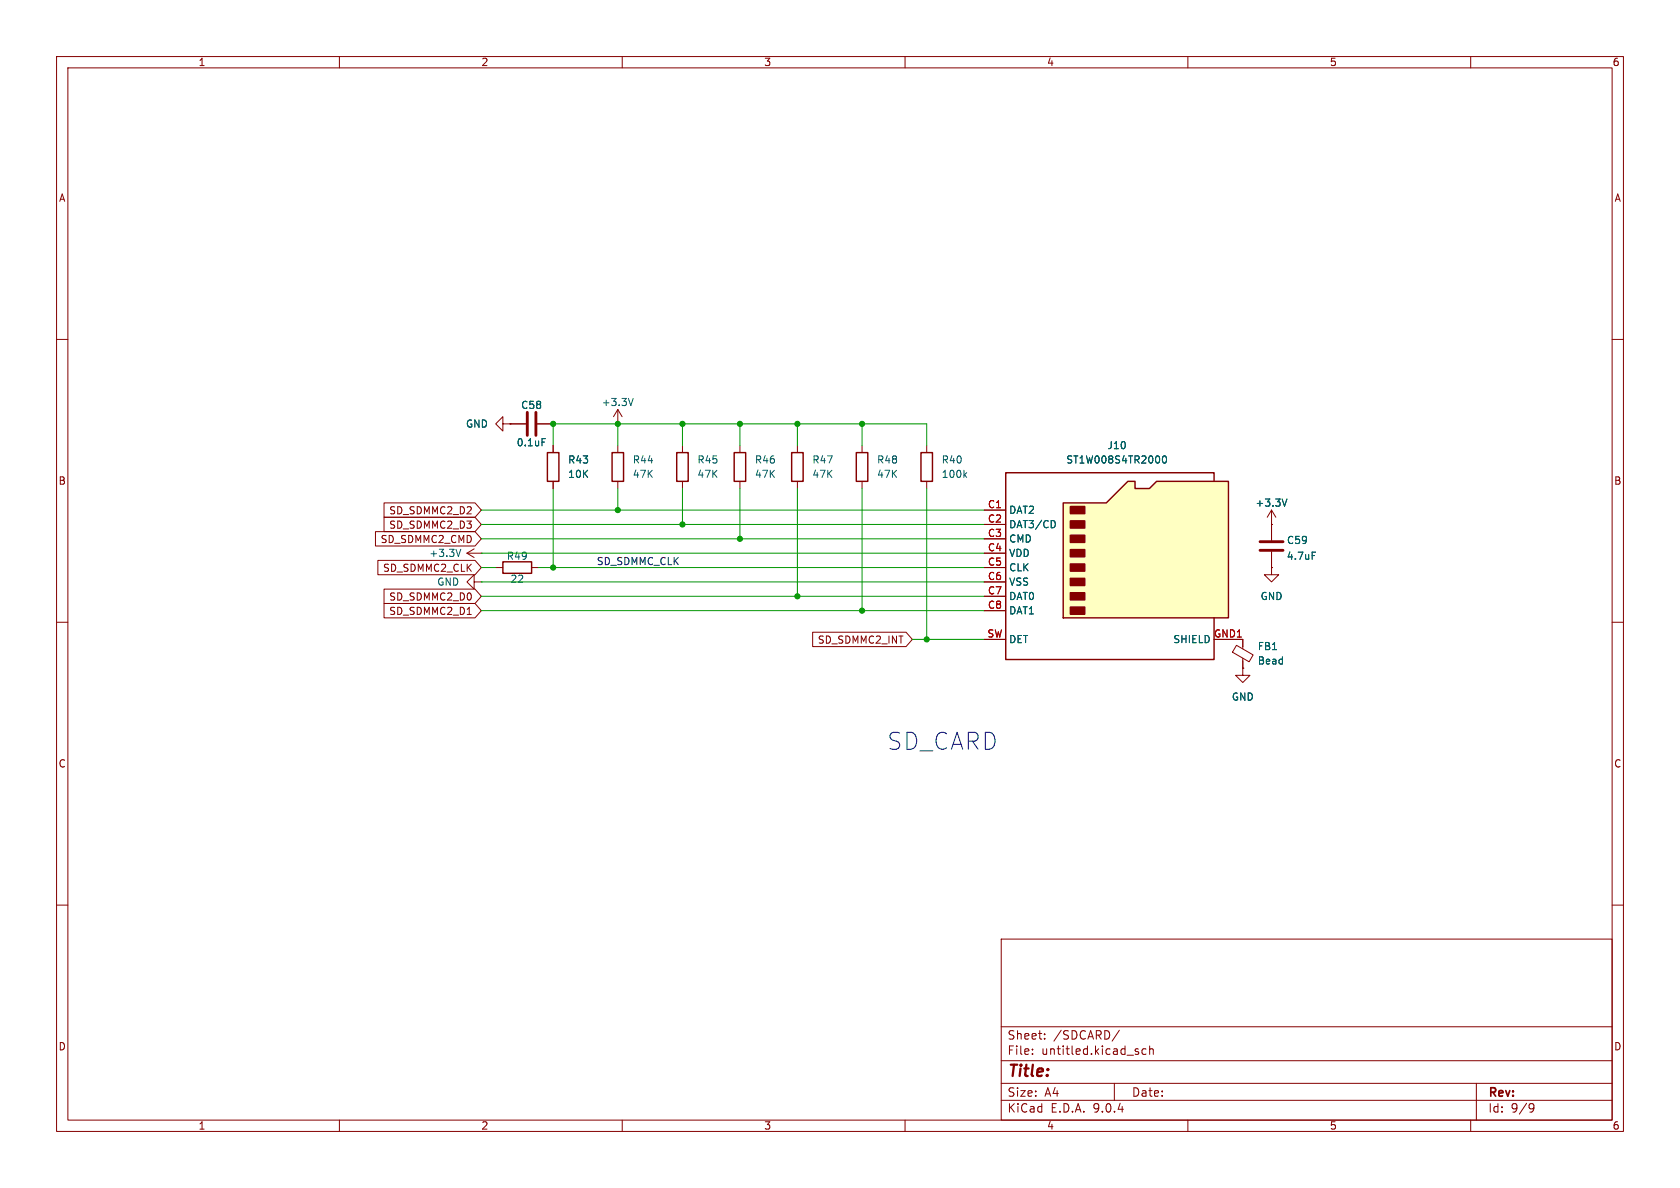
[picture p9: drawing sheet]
<svg xmlns="http://www.w3.org/2000/svg" width="297mm" height="210mm" viewBox="0 0 297 210" stroke-linecap="round" stroke-linejoin="round" font-family="sans-serif">
<g fill="none" stroke="#840000" stroke-width=".18">
<path d="M10 10h277v190h-277zM12 12h273v186h-273zM60 10v2M110 10v2M160 10v2M210 10v2M260 10v2M10 60h2M90.2 74.9h2.8M95 74.9h2.8M97.8 78.7v1.3M109.2 74.9h.1"/>
<path d="M109.2 72.4v2.5M109.2 78.7v1.3M109.2 72.4l-.7 1.3M109.2 72.4l.8 1.3M120.6 78.7v1.3M130.8 78.7v1.3M141 78.7v1.3M163.8 78.7v1.3M285 60h2M97.8 85.1v1.3M109.2 85.1v1.3M120.6 85.1v1.3"/>
<path d="M130.8 85.1v1.3M141 85.1v1.3M163.8 85.1v1.3M10 110h2M83.8 102.9v-1.3l-1.3 1.3 1.3 1.2v-1.2h1.3M85.1 102.9h.1M224.8 100.3v1.3h-1.3l1.3 1.3 1.3-1.3h-1.3M224.8 100.3h.1M285 110h2M10 160h2M177 166h108v32h-108zM285 160h2"/>
<path d="M60 198v2M110 198v2M160 198v2M177 194.5h108M177 191.5h108M177 187.5h108M177 181.5h108M182.5 186.3v.1M182.5 185.5v.1M184.7 183.6v.1M184.7 182.8v.1M197 191.5v3"/>
<path d="M197.9 182.1l-1.3 2M201.2 186v.3M202.6 185.5l-.4-.1-.3 .3v.4l.1 .2h.6M203.2 185.5l.3-.1 .3 .1 .1 .9M203.2 184.9v1.5M210 198v2M260 198v2M261 191.5v6.5M270.6 195.1l.5 .1a.99 .99 0 0 1-.4 1.4h-.2M271.2 195.7l-.3 .3h-.3"/>
</g>
<path d="M96.8 80h2v5.1h-2zM108.2 80h2v5.1h-2zM119.6 80h2.1v5.1h-2.1zM129.8 80h2v5.1h-2zM140 80h2v5.1h-2zM162.8 80h2v5.1h-2z" fill="none" stroke="#840000" stroke-width=".25"/>
<path d="M95.8 77.5h.6M111.9 70.4l-.4 1.3M170.5 83.9l.4 .5M170.9 83.6l-.5 .4" fill="none" stroke="#006464" stroke-width=".18"/>
<path d="M93.2 72.9v4.1M94.7 72.9v4.1" fill="none" stroke="#840000" stroke-width=".51"/>
<path d="M188 88.9h7.6l3.8-3.8h1.3v1.3h2.5l1.3-1.3h12.7v24.1h-29.2z" fill="#ffffc2"/>
<path d="M88.9 99.3h5.1v2h-5.1zM151.4 80h2v5.1h-2zM188 88.9h7.6l3.8-3.8h1.3v1.3h2.5l1.3-1.3h12.7v24.1h-29.2zM214.6 85v-1.4h-36.8v33h36.8v-7.4" fill="none" stroke="#840000" stroke-width=".25"/>
<g fill="#840000" stroke="#840000" stroke-width=".25">
<path d="M189.2 89.5h2.6v1.3h-2.6z"/>
<path d="M189.2 92.1h2.6v1.2h-2.6z"/>
<path d="M189.2 94.6h2.6v1.3h-2.6z"/>
<path d="M189.2 97.2h2.6v1.2h-2.6z"/>
<path d="M189.2 99.7h2.6v1.3h-2.6z"/>
<path d="M189.2 102.2h2.6v1.3h-2.6z"/>
<path d="M189.2 104.8h2.6v1.2h-2.6z"/>
<path d="M189.2 107.3h2.6v1.3h-2.6z"/>
</g>
<g fill="none" stroke="#840000" stroke-width=".18">
<path d="M88.9 74.9v-1.2l-1.3 1.2 1.3 1.3v-1.3h1.3M90.2 74.9h.1M90.2 74.9h2.8M95 74.9h2.8M97.8 78.7v1.3M152.4 78.7v1.3M66.4 94h17.6l1.1 1.3-1.1 1.2h-17.6zM66.8 99.1h17.2l1.1 1.2-1.1 1.3h-17.2zM67.9 91.4h16.1l1.1 1.3-1.1 1.3h-16.1zM67.9 88.9h16.1l1.1 1.3-1.1 1.2h-16.1zM82.5 97.8h2.6M82.5 97.8l1.3 .8"/>
<path d="M83.8 97l-1.3 .8M85.1 97.8h.1M97.8 85.1v1.3M152.4 85.1v1.3M174 90.2h3.8M174 92.7h3.8M174 95.3h3.8M174 97.8h3.8M224.8 92.7h.1M224.8 90.2v5.3M224.8 97.5v2.8M224.8 90.2l.8 1.2"/>
<path d="M224.8 90.2l-.8 1.2M67.9 106.7h16.1l1.1 1.3-1.1 1.2h-16.1zM67.9 104.1h16.1l1.1 1.3-1.1 1.3h-16.1zM87.6 100.3h1.3M94 100.3h1.2M143.7 111.8h16.5l1.1 1.2-1.1 1.3h-16.5zM174 100.3h3.8M174 102.9h3.8M174 105.4h3.8M174 108h3.8M174 113h3.8M214.6 113h5.1v1.7"/>
<path d="M218.6 114.1l2.9 1.7-.7 1.2-2.9-1.7zM219.7 118.1v1.3h1.3l-1.3 1.3-1.3-1.3h1.3M219.7 118.1h.1M219.7 116.4v1.7M224.8 100.3h.1"/>
</g>
<path d="M95.8 77.5h.6M81.5 97.1l-.5 1.3M186.3 92.1l.3 .5-.3 .6M205.6 80.7l.2-.1a.68 .68 0 0 1 .4 .6 .68 .68 0 0 1-.4 .7l-.2-.2-.1-.3zM227.5 88.2l-.4 1.3M232 97.6h.6" fill="none" stroke="#006464" stroke-width=".18"/>
<path d="M222.8 97.3h4M222.8 95.8h4" fill="none" stroke="#840000" stroke-width=".51"/>
<g fill="none" stroke="#009600" stroke-width=".18">
<path d="M97.8 78.7v-3.8h66v3.8M109.2 74.9v3.8M120.6 74.9v3.8M130.8 74.9v3.8M141 74.9v3.8M152.4 74.9v3.8M85.1 97.8h88.9M85.1 95.3h88.9M85.1 92.7h88.9M85.1 90.2h88.9M97.8 86.4v13.9M109.2 86.4v3.8"/>
<path d="M120.6 86.4v6.3M130.8 86.4v8.9M141 86.4v19M152.4 86.4v21.6M163.8 86.4v26.6M85.1 100.3h2.5M85.1 108h88.9M85.1 105.4h88.9M85.1 102.9h88.9M95.2 100.3h78.8M161.3 113h12.7"/>
</g>
<g fill="#009600" stroke="#009600" stroke-width=".18">
<circle cx="163.8" cy="113" r=".46"/>
<circle cx="141" cy="74.9" r=".46"/>
<circle cx="152.4" cy="108" r=".46"/>
<circle cx="141" cy="105.4" r=".46"/>
<circle cx="152.4" cy="74.9" r=".46"/>
<circle cx="109.2" cy="90.2" r=".46"/>
<circle cx="120.6" cy="92.7" r=".46"/>
<circle cx="130.8" cy="95.3" r=".46"/>
<circle cx="130.8" cy="74.9" r=".46"/>
<circle cx="120.6" cy="74.9" r=".46"/>
<circle cx="109.2" cy="74.9" r=".46"/>
<circle cx="97.8" cy="100.3" r=".46"/>
<circle cx="97.8" cy="74.9" r=".46"/>
</g>
<text font-size="4.2" fill="#0000c2" x="156.8" y="132.8">SD_CARD</text>
<text font-size="2.8" fill="#840000" x="178" y="190.9">Title:</text>
<g font-size="2.1" fill="#840000">
<text x="178" y="184">Sheet:</text>
<text x="186.2" y="184">/SDCARD/</text>
<text x="178" y="186.7">File:</text>
<text x="184.1" y="186.7">untitled.kicad_sch</text>
<text x="178" y="196.9">KiCad</text>
<text x="178" y="194.1">Size:</text>
<text x="184.7" y="194.1">A4</text>
<text x="185.7" y="196.9">E.D.A.</text>
<text x="193.3" y="196.9">9.0.4</text>
<text x="200" y="194.1">Date:</text>
<text x="263" y="194.3">Rev:</text>
<text x="263" y="196.9">Id:</text>
<text x="267.1" y="196.9">9/9</text>
</g>
<g font-size="1.8" fill="#840000">
<text x="35" y="11.9">1</text>
<text x="85" y="11.9">2</text>
<text x="135" y="11.9">3</text>
<text x="185" y="11.9">4</text>
<text x="235" y="11.9">5</text>
<text x="285" y="11.9">6</text>
<text x="10.3" y="35.9">A</text>
<text x="285.3" y="35.9">A</text>
<text x="10.3" y="85.9">B</text>
<text x="285.3" y="85.9">B</text>
<text x="68.7" y="93.7">SD_SDMMC2_D3</text>
<text x="68.7" y="91.1">SD_SDMMC2_D2</text>
<text x="67.2" y="96.2">SD_SDMMC2_CMD</text>
<text x="67.6" y="101.3">SD_SDMMC2_CLK</text>
<text x="68.7" y="106.4">SD_SDMMC2_D0</text>
<text x="68.7" y="108.9">SD_SDMMC2_D1</text>
<text x="144.5" y="114">SD_SDMMC2_INT</text>
<text x="10.3" y="135.9">C</text>
<text x="285.3" y="135.9">C</text>
<text x="10.3" y="185.9">D</text>
<text x="285.3" y="185.9">D</text>
<text x="35" y="199.9">1</text>
<text x="85" y="199.9">2</text>
<text x="135" y="199.9">3</text>
<text x="185" y="199.9">4</text>
<text x="235" y="199.9">5</text>
<text x="285" y="199.9">6</text>
</g>
<g font-size="1.8" fill="#006464">
<text x="106.3" y="72">+3.3V</text>
<text x="82.3" y="75.8">GND</text>
<text x="92" y="72.5">C58</text>
<text x="91.2" y="79.1">0.1uF</text>
<text x="100.3" y="82.1">R43</text>
<text x="111.8" y="82.1">R44</text>
<text x="123.2" y="82.1">R45</text>
<text x="133.4" y="82.1">R46</text>
<text x="143.5" y="82.1">R47</text>
<text x="154.9" y="82.1">R48</text>
<text x="166.4" y="82.1">R40</text>
<text x="188.4" y="82.1">ST1W008S4TR2000</text>
<text x="195.7" y="79.6">J10</text>
<text x="100.3" y="84.7">10K</text>
<text x="111.8" y="84.7">47K</text>
<text x="123.2" y="84.7">47K</text>
<text x="133.4" y="84.7">47K</text>
<text x="143.5" y="84.7">47K</text>
<text x="154.9" y="84.7">47K</text>
<text x="166.4" y="84.7">100k</text>
<text x="221.8" y="89.8">+3.3V</text>
<text x="178.3" y="91">DAT2</text>
<text x="178.3" y="93.6">DAT3/CD</text>
<text x="75.8" y="98.7">+3.3V</text>
<text x="89.5" y="99.2">R49</text>
<text x="178.3" y="96.1">CMD</text>
<text x="178.3" y="98.7">VDD</text>
<text x="178.3" y="101.2">CLK</text>
<text x="227.4" y="99.2">4.7uF</text>
<text x="227.4" y="96.4">C59</text>
<text x="77.2" y="103.7">GND</text>
<text x="90.1" y="103.2">22</text>
<text x="178.3" y="103.7">VSS</text>
<text x="178.3" y="106.3">DAT0</text>
<text x="222.8" y="106.3">GND</text>
<text x="178.3" y="108.8">DAT1</text>
<text x="178.3" y="113.9">DET</text>
<text x="207.3" y="113.9">SHIELD</text>
<text x="222.3" y="115.1">FB1</text>
<text x="222.3" y="117.7">Bead</text>
<text x="217.7" y="124.1">GND</text>
</g>
<g font-size="1.8" fill="#a90000">
<text x="174.6" y="89.9">C1</text>
<text x="174.6" y="92.5">C2</text>
<text x="174.6" y="95">C3</text>
<text x="174.6" y="97.5">C4</text>
<text x="174.6" y="100.1">C5</text>
<text x="174.6" y="102.6">C6</text>
<text x="174.6" y="105.2">C7</text>
<text x="174.6" y="107.7">C8</text>
<text x="174.5" y="112.8">SW</text>
<text x="214.5" y="112.8">GND1</text>
</g>
<text font-size="1.8" fill="#0f0f0f" x="105.4" y="100">SD_SDMMC_CLK</text>
</svg>
